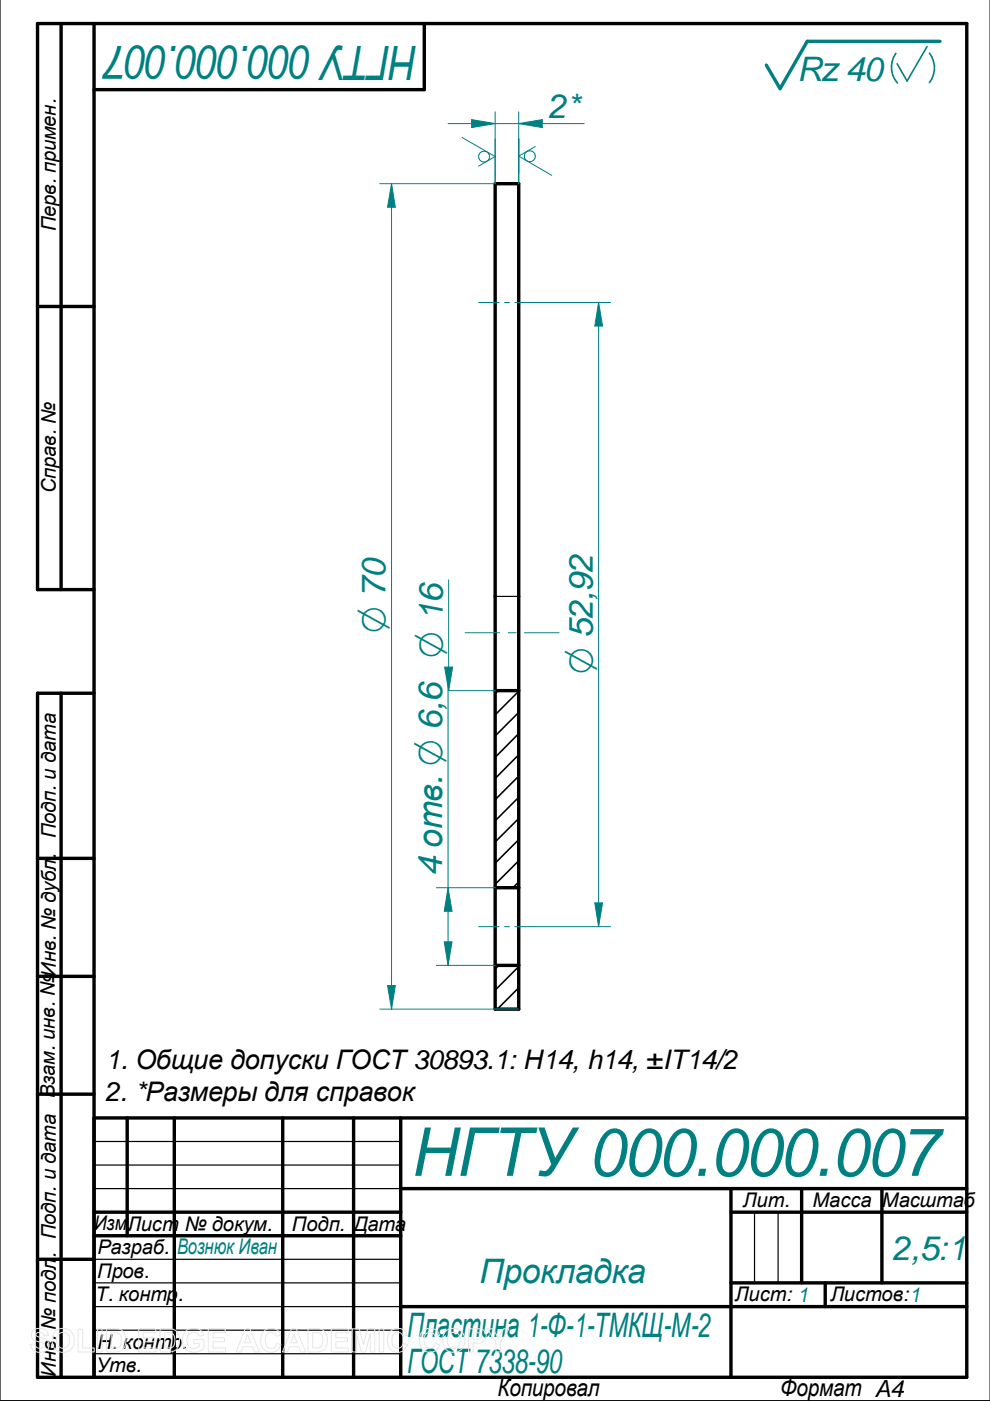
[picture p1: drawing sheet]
<svg xmlns="http://www.w3.org/2000/svg" width="210mm" height="297mm" viewBox="0 0 210 297" stroke-linecap="round" stroke-linejoin="round" font-family="sans-serif">
<g fill="none" stroke="#000" stroke-width=".72">
<path d="M13 5v120M19.9 5v287M90 5v14h-70.1M105 38.9h5v175.1h-5zM8 65h11.9M19.9 125h-11.9v-120h197v287h-197v-145h11.9M13 147v145M105 146.4h5M8 182h11.9M105 188.2h5M8 207h11.9M105 204.7h5"/>
<path d="M8 232h11.9M19.9 237h185.1M27 237v25M37 237v55M59.9 237v55M75 237v55M85 237v55M19.9 257h65.1M85 252h120M155 252v40M155 257h50M170 252v20"/>
<path d="M187 252v20M8 267h11.9M19.9 262h65.1M85 277h120M155 272h50M175 272v5"/>
</g>
<path d="M199.3 8.8h-28.1l-5.8 10-2.9-5" fill="none" stroke="#008080" stroke-width=".72"/>
<path d="M189.9 11.3a5.1 5.1 0 0 0 .4 6.3M196.6 9.9l-4.3 7.3-2.1-3.7M197.1 11.3a5.1 5.1 0 0 1 0 6.2" fill="none" stroke="#008080" stroke-width=".34"/>
<path d="M105 126.4h5M19.9 242h65.1M19.9 247h65.1M19.9 252h65.1M160 257v15M165 257v15M19.9 267h65.1M19.9 272h65.1M19.9 277h65.1M19.9 282h65.1M19.9 287h65.1" fill="none" stroke="#000" stroke-width=".25"/>
<g fill="none" stroke="#000" stroke-width=".34">
<path d="M0 0v297h209.9M105.6 146.4l-.6 .7M110 146.6l-5 5M110 151l-5 5M110 155.5l-5 5.1M110 160l-5 5.1M110 164.5l-5 5M110 169l-5 5M110 173.5l-5 5M110 178l-5 5M110 182.5l-5 5M110 187l-1.2 1.2"/>
<path d="M105.7 204.7l-.7 .7M110 204.9l-5 5M110 209.4l-4.5 4.6"/>
</g>
<circle cx="109.9" cy="214" r=".17" fill="#000"/>
<path d="M83 38.9l.8 5h-1.6z" fill="none" stroke="#008080" stroke-width=".21"/>
<path d="M83 38.9l.8 5h-1.6z" fill="#008080"/>
<path d="M82.2 209h1.6l-.8 5z" fill="none" stroke="#008080" stroke-width=".21"/>
<path d="M82.2 209h1.6l-.8 5z" fill="#008080"/>
<path d="M80.5 38.9h24.5M83 38.9v175.1M110 26.2l5-.8v1.7zM80.5 214h29.5" fill="none" stroke="#008080" stroke-width=".21"/>
<path d="M110 26.2l5-.8v1.7z" fill="#008080"/>
<path d="M100 25.4l5 .8-5 .9z" fill="none" stroke="#008080" stroke-width=".21"/>
<path d="M100 25.4l5 .8-5 .9z" fill="#008080"/>
<path d="M95 26.2h28.9M105 23.7v15.2M110 23.7v15.2M95 188.2l.8 5h-1.6z" fill="none" stroke="#008080" stroke-width=".21"/>
<path d="M95 188.2l.8 5h-1.6z" fill="#008080"/>
<path d="M94.2 199.7h1.6l-.8 5z" fill="none" stroke="#008080" stroke-width=".21"/>
<path d="M94.2 199.7h1.6l-.8 5z" fill="#008080"/>
<path d="M95 143.9v60.8M95.1 141.9v4.5h9.9M92.5 188.2h12.5M92.5 204.7h12.5" fill="none" stroke="#008080" stroke-width=".21"/>
<path d="M94.3 141.4h1.7l-.9 5z" fill="#008080"/>
<path d="M101.5 64.1h4.3M107 64.1h1M109.2 64.1h4.3M126.9 64.1l.9 5h-1.7zM95.1 122.9v19M98.6 134.2h7.3M107.7 134.2h1.7M111.2 134.2h7.3M94.3 141.4h1.7l-.9 5zM101.5 196.5h4.3M107 196.5h1M109.2 196.5h4.3" fill="none" stroke="#008080" stroke-width=".21"/>
<path d="M126.9 64.1l.9 5h-1.7z" fill="#008080"/>
<path d="M126.1 191.4h1.7l-.9 5.1z" fill="none" stroke="#008080" stroke-width=".21"/>
<path d="M126.1 191.4h1.7l-.9 5.1z" fill="#008080"/>
<g fill="none" stroke="#008080" stroke-width=".21">
<path d="M98 29.2l7 4-3.5 2M105 29.5v9.4M110 29.4v9.5M113.5 31.1l-3.5 2 7 4.1M113.5 64.1h16M126.9 64.1v132.4M113.5 196.5h16"/>
<circle cx="102.6" cy="33.2" r="1.17"/>
<circle cx="112.3" cy="33.1" r="1.17"/>
</g>
<g fill="none" stroke="#e6e6e6" stroke-width=".21">
<path d="M7 282.1a2.33 2.33 0 0 1 2.9 .2l.3 .9h-.9a.91 .91 0 0 0-.7-.7 .91 .91 0 0 0-1 .5l.1 .3 .5 .2a2.12 2.12 0 0 1 2.2 1.4 1.76 1.76 0 0 1-2.4 1.8l-.7-.2-.6-.7-.2-.8 .9-.1a1.05 1.05 0 0 0 .9 1 1.05 1.05 0 0 0 1.1-.7 1.7 1.7 0 0 0-1.6-.8 1.39 1.39 0 0 1-.8-2.3zM11.7 282.3a2.47 2.47 0 0 1 3.1-.2 2.47 2.47 0 0 1 .8 3 2.4 2.4 0 0 1-3 1.5 2.4 2.4 0 0 1-1.5-3.1zM12.4 282.9a1.39 1.39 0 0 1 1.7-.3 1.39 1.39 0 0 1 .7 1.5 1.41 1.41 0 0 1-1.4 1.8 1.41 1.41 0 0 1-1.4-1.8l.1-.7zM16.6 281.8h.9v4h2.5v.8h-3.4zM20.7 281.7h.9v4.9h-.9zM22.6 281.7h1.8a2.2 2.2 0 0 1 2.3 2.8 2.05 2.05 0 0 1-2.3 2.1h-1.8zM23.6 282.6a1.8 1.8 0 0 1 1.9 .5 2.03 2.03 0 0 1-.4 2.6l-1.5 .1zM29.4 281.7h3.6v.9h-2.6v1h2.5v.9h-2.5v1.3h2.7v.8h-3.7zM34 281.7h1.7a2.2 2.2 0 0 1 2.3 2.8 2.05 2.05 0 0 1-2.2 2.1h-1.8zM34.9 282.6a1.8 1.8 0 0 1 2 .5 2.03 2.03 0 0 1-.5 2.6l-1.5 .1zM39.3 282.3a2.56 2.56 0 0 1 3.6 .2l.3 .6-1 .2a1.36 1.36 0 0 0-1.6-.7 1.36 1.36 0 0 0-1 1.5 1.55 1.55 0 0 0 .8 1.6 1.55 1.55 0 0 0 1.8-.2v-.6h-1.1v-.9h2.1v2a2.7 2.7 0 0 1-4.5-1.2 2.79 2.79 0 0 1 .6-2.5zM44.2 281.7h3.6v.9h-2.7v1h2.5v.9h-2.5v1.3h2.7v.8h-3.6z"/>
<path d="M52 281.7h1l2 4.9h-1.1l-.4-1.1h-2l-.4 1.1h-1zM52.5 282.9l.7 1.8h-1.4zM55.9 282.3a2.15 2.15 0 0 1 3.6 .8l-.9 .2a1.24 1.24 0 0 0-1.6-.7 1.24 1.24 0 0 0-.7 1.5 1.25 1.25 0 0 0 .5 1.6 1.25 1.25 0 0 0 1.6-.3l.2-.6 1 .3a2.19 2.19 0 0 1-2.6 1.6 2.19 2.19 0 0 1-1.7-2.5l.1-.9zM61.8 281.7h1l2 4.9h-1l-.5-1.1h-2l-.4 1.1h-1zM62.3 282.9l.7 1.8h-1.4zM65.3 281.7h1.8a2.2 2.2 0 0 1 2.3 2.8 2.05 2.05 0 0 1-2.3 2.1h-1.8zM66.3 282.6a1.8 1.8 0 0 1 1.9 .5 2.03 2.03 0 0 1-.4 2.6l-1.5 .1zM70.2 281.7h3.6v.9h-2.6v1h2.5v.9h-2.5v1.3h2.7v.8h-3.7zM74.7 281.7h1.5l.8 3.4 .9-3.4h1.6v4.9h-1v-3.9l-1 3.9h-.9l-1-3.9v3.9h-.9zM80.4 281.7h1v4.9h-1zM82.7 282.3a2.15 2.15 0 0 1 3.7 .8l-1 .2a1.24 1.24 0 0 0-1.6-.7 1.24 1.24 0 0 0-.7 1.5 1.25 1.25 0 0 0 .5 1.6 1.25 1.25 0 0 0 1.6-.3l.3-.6 .9 .3a2.19 2.19 0 0 1-2.6 1.6 2.19 2.19 0 0 1-1.7-2.5l.1-.9zM89.5 282.3a2.15 2.15 0 0 1 3.7 .8l-1 .2a1.24 1.24 0 0 0-1.5-.7 1.24 1.24 0 0 0-.8 1.5 1.25 1.25 0 0 0 .5 1.6 1.25 1.25 0 0 0 1.6-.3l.3-.6 .9 .3a2.19 2.19 0 0 1-2.5 1.6 2.19 2.19 0 0 1-1.8-2.5l.1-.9z"/>
<path d="M94.5 282.3a2.47 2.47 0 0 1 3.1-.2 2.47 2.47 0 0 1 .8 3 2.4 2.4 0 0 1-3 1.5 2.4 2.4 0 0 1-1.5-3.1zM95.2 282.9a1.39 1.39 0 0 1 1.7-.3 1.39 1.39 0 0 1 .7 1.5 1.41 1.41 0 0 1-1.4 1.8 1.41 1.41 0 0 1-1.4-1.8l.1-.7zM99.4 281.7h1.5a1.58 1.58 0 0 1 2 .8 1.58 1.58 0 0 1-.6 2.1l-.8 .1-1.2 .1v1.8h-.9zM100.3 282.6h.5a.87 .87 0 0 1 1.3 .8l-.5 .4-1.3 .1zM103.3 281.7h1.2l1.2 2 1.1-2h1.1l-1.8 2.9v2h-.9v-2z"/>
</g>
<text font-size="14.3" fill="#008080" x="87.5" y="249.3">НГТУ000.000.007</text>
<text font-size="10" fill="#008080" x="88.5" y="9.7" transform="rotate(-180 88.5 9.7)">НГТУ000.000.007</text>
<g font-size="7.8" fill="#008080">
<text x="81.7" y="134.2" transform="rotate(-90 81.7 134.2)">O 70</text>
<text x="125.7" y="142.9" transform="rotate(-90 125.7 142.9)">O 52,92</text>
</g>
<g font-size="7.2" fill="#008080">
<text x="169" y="17.2">Rz 40</text>
<text x="116.2" y="24.9">2*</text>
<text x="93.8" y="185.6" transform="rotate(-90 93.8 185.6)">4 отв. O 6,6 O 16</text>
<text x="189.1" y="267.1">2,5:1</text>
<text x="101.6" y="272.1">Прокладка</text>
<text x="86.3" y="283.5">Пластина 1-Ф-1-ТМКЩ-М-2</text>
<text x="86.3" y="291">ГОСТ7338-90</text>
</g>
<g font-size="5.7">
<text x="22.4" y="226.6">1. Общие допуски ГОСТ30893.1: Н14, h14, ±IT14/2</text>
<text x="22.3" y="233.3">2. *Размеры для справок</text>
</g>
<g font-size="5">
<text x="105.5" y="296">Копировал</text>
<text x="165.4" y="295.9">Формат A4</text>
</g>
<text font-size="4.6" fill="#008080" x="37.6" y="265.8">Вознюк Иван</text>
<g font-size="4.3">
<text x="11.9" y="49" transform="rotate(-90 11.9 49)">Перв. примен.</text>
<text x="11.9" y="104.6" transform="rotate(-90 11.9 104.6)">Справ. №</text>
<text x="11.9" y="177.7" transform="rotate(-90 11.9 177.7)">Подп. и дата</text>
<text x="11.6" y="232.8" transform="rotate(-90 11.6 232.8)">Взам. инв. №Инв. № дубл.</text>
<text x="157.5" y="255.9">Лит.</text>
<text x="172.3" y="255.9">Масса Масштаб</text>
<text x="19.9" y="260.8">Изм.</text>
<text x="27" y="260.9">Лист № докум.</text>
<text x="61.8" y="260.9">Подп.</text>
<text x="75" y="260.9">Дата</text>
<text x="11.9" y="266.8" transform="rotate(-90 11.9 266.8)">. Подп. и дата</text>
<text x="20.7" y="265.9">Разраб.</text>
<text x="20.3" y="275.9">Т. контр</text>
<text x="20.6" y="270.9">Пров.</text>
<text x="37.7" y="275.9">.</text>
<text x="155.8" y="275.9">Лист: 1</text>
<text x="176.1" y="275.9">Листов:1</text>
<text x="20.7" y="285.9">Н</text>
<text x="23.7" y="285.9">. контр.</text>
<text x="11.9" y="291.8" transform="rotate(-90 11.9 291.8)">Инв. № подл</text>
<text x="20.4" y="290.9">Утв.</text>
</g>
</svg>
